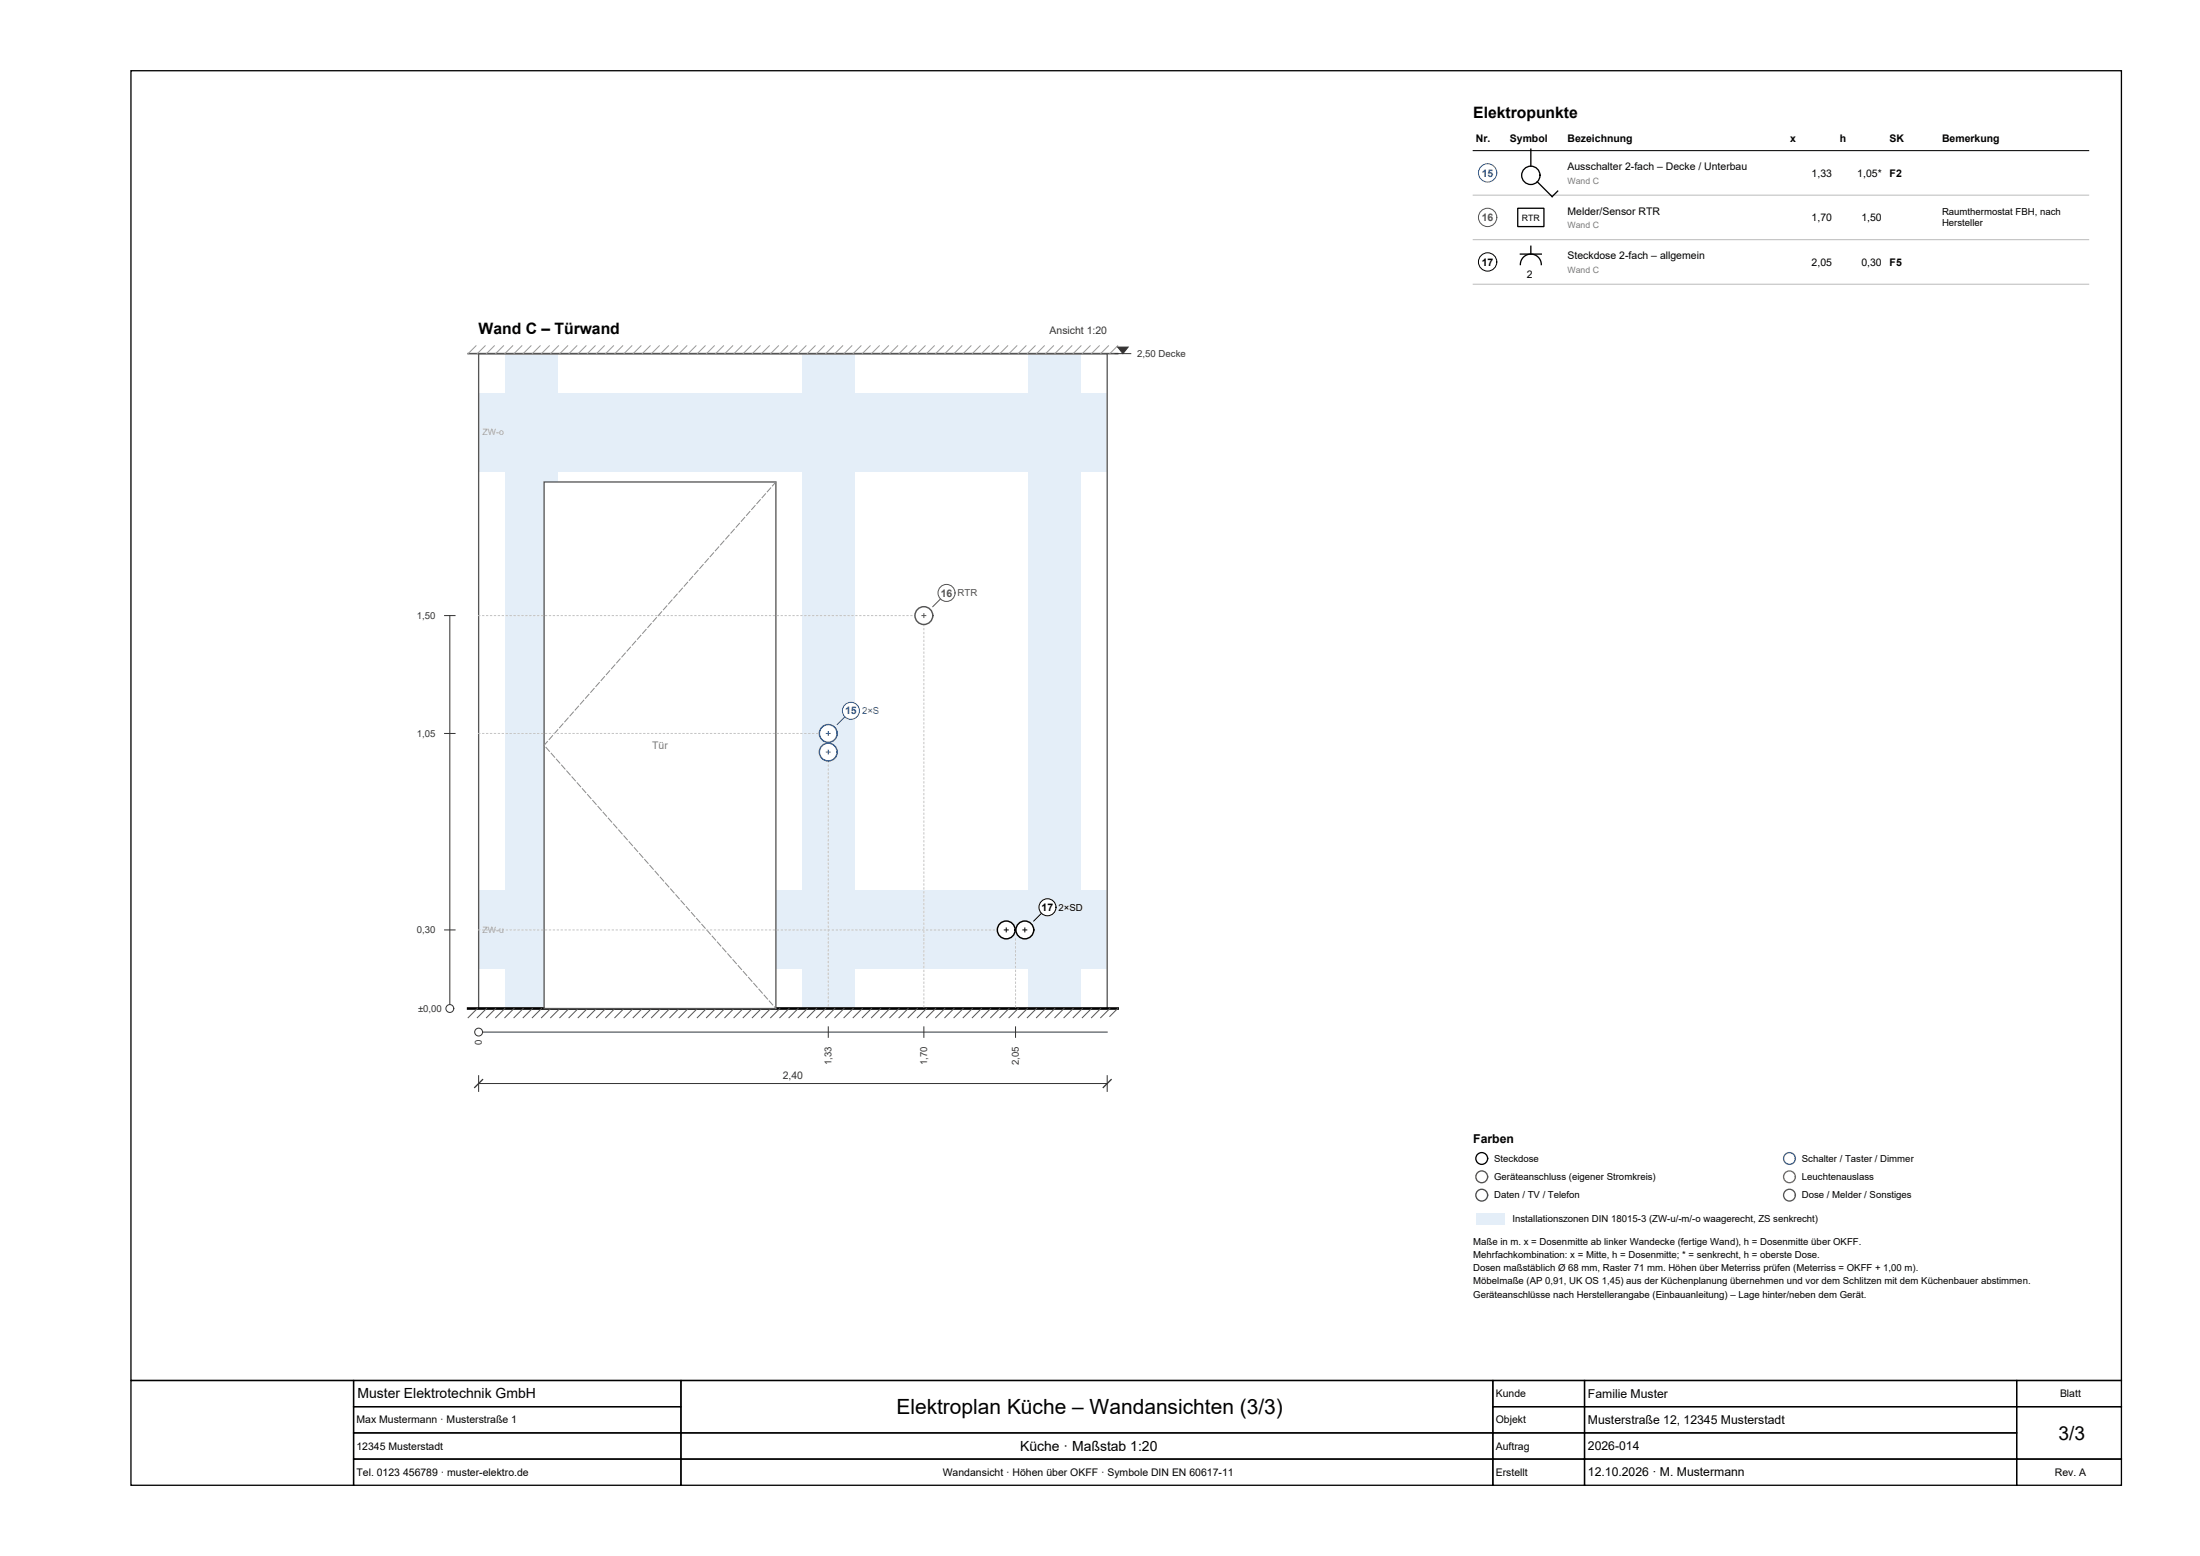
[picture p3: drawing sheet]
<svg xmlns="http://www.w3.org/2000/svg" width="420mm" height="297mm" viewBox="0 0 420 297" stroke-linecap="round" stroke-linejoin="round" font-family="sans-serif">
<g fill="#e4eef8">
<path d="M91.4 170h120v15h-120z" fill-rule="evenodd"/>
<path d="M91.4 75h120v15h-120z" fill-rule="evenodd"/>
<path d="M96.4 67.5h10v125h-10z" fill-rule="evenodd"/>
<path d="M196.4 67.5h10v125h-10z" fill-rule="evenodd"/>
<path d="M153.1 67.5h10v125h-10z" fill-rule="evenodd"/>
</g>
<path d="M91.4 67.5h120v125h-120z" fill="none" stroke="#555" stroke-width=".25"/>
<path d="M89.4 192.5h124" fill="none" stroke="#000" stroke-width=".5"/>
<g fill="none" stroke="#555" stroke-width=".19">
<path d="M91.1 192.5l-1.7 1.7M92.9 192.5l-1.8 1.7M94.6 192.5l-1.7 1.7M96.4 192.5l-1.8 1.7M98.1 192.5l-1.7 1.7M99.9 192.5l-1.8 1.7M101.6 192.5l-1.7 1.7M103.4 192.5l-1.8 1.7M105.1 192.5l-1.7 1.7M106.9 192.5l-1.8 1.7M108.6 192.5l-1.7 1.7M110.4 192.5l-1.8 1.7"/>
<path d="M112.1 192.5l-1.7 1.7M113.9 192.5l-1.8 1.7M115.6 192.5l-1.7 1.7M117.4 192.5l-1.8 1.7M119.1 192.5l-1.7 1.7M120.9 192.5l-1.8 1.7M122.6 192.5l-1.7 1.7M124.4 192.5l-1.8 1.7M126.1 192.5l-1.7 1.7M127.9 192.5l-1.8 1.7M129.6 192.5l-1.7 1.7M131.4 192.5l-1.8 1.7"/>
<path d="M133.1 192.5l-1.7 1.7M134.9 192.5l-1.8 1.7M136.6 192.5l-1.7 1.7M138.4 192.5l-1.8 1.7M140.1 192.5l-1.7 1.7M141.9 192.5l-1.8 1.7M143.6 192.5l-1.7 1.7M145.4 192.5l-1.8 1.7M147.1 192.5l-1.7 1.7M148.9 192.5l-1.8 1.7M150.6 192.5l-1.7 1.7M152.4 192.5l-1.8 1.7"/>
<path d="M154.1 192.5l-1.7 1.7M155.9 192.5l-1.8 1.7M157.6 192.5l-1.7 1.7M159.4 192.5l-1.8 1.7M161.1 192.5l-1.7 1.7M162.9 192.5l-1.8 1.7M164.6 192.5l-1.7 1.7M166.4 192.5l-1.8 1.7M168.1 192.5l-1.7 1.7M169.9 192.5l-1.8 1.7M171.6 192.5l-1.7 1.7M173.4 192.5l-1.8 1.7"/>
<path d="M175.1 192.5l-1.7 1.7M176.9 192.5l-1.8 1.7M178.6 192.5l-1.7 1.7M180.4 192.5l-1.8 1.7M182.1 192.5l-1.7 1.7M183.9 192.5l-1.8 1.7M185.6 192.5l-1.7 1.7M187.4 192.5l-1.8 1.7M189.1 192.5l-1.7 1.7M190.9 192.5l-1.8 1.7M192.6 192.5l-1.7 1.7M194.4 192.5l-1.8 1.7"/>
<path d="M196.1 192.5l-1.7 1.7M197.9 192.5l-1.8 1.7M199.6 192.5l-1.7 1.7M201.4 192.5l-1.8 1.7M203.1 192.5l-1.7 1.7M204.9 192.5l-1.8 1.7M206.6 192.5l-1.7 1.7M208.4 192.5l-1.8 1.7M210.1 192.5l-1.7 1.7M211.9 192.5l-1.8 1.7M213.4 192.5l-1.5 1.5"/>
</g>
<path d="M89.4 67.5h124" fill="none" stroke="#555" stroke-width=".3"/>
<g fill="none" stroke="#9a9a9a" stroke-width=".19">
<path d="M90.9 66l-1.5 1.5M92.6 66l-1.5 1.5M94.4 66l-1.5 1.5M96.1 66l-1.5 1.5M97.9 66l-1.5 1.5M99.6 66l-1.5 1.5M101.4 66l-1.5 1.5M103.1 66l-1.5 1.5M104.9 66l-1.5 1.5M106.6 66l-1.5 1.5M108.4 66l-1.5 1.5M110.1 66l-1.5 1.5"/>
<path d="M111.9 66l-1.5 1.5M113.6 66l-1.5 1.5M115.4 66l-1.5 1.5M117.1 66l-1.5 1.5M118.9 66l-1.5 1.5M120.6 66l-1.5 1.5M122.4 66l-1.5 1.5M124.1 66l-1.5 1.5M125.9 66l-1.5 1.5M127.6 66l-1.5 1.5M129.4 66l-1.5 1.5M131.1 66l-1.5 1.5"/>
<path d="M132.9 66l-1.5 1.5M134.6 66l-1.5 1.5M136.4 66l-1.5 1.5M138.1 66l-1.5 1.5M139.9 66l-1.5 1.5M141.6 66l-1.5 1.5M143.4 66l-1.5 1.5M145.1 66l-1.5 1.5M146.9 66l-1.5 1.5M148.6 66l-1.5 1.5M150.4 66l-1.5 1.5M152.1 66l-1.5 1.5"/>
<path d="M153.9 66l-1.5 1.5M155.6 66l-1.5 1.5M157.4 66l-1.5 1.5M159.1 66l-1.5 1.5M160.9 66l-1.5 1.5M162.6 66l-1.5 1.5M164.4 66l-1.5 1.5M166.1 66l-1.5 1.5M167.9 66l-1.5 1.5M169.6 66l-1.5 1.5M171.4 66l-1.5 1.5M173.1 66l-1.5 1.5"/>
<path d="M174.9 66l-1.5 1.5M176.6 66l-1.5 1.5M178.4 66l-1.5 1.5M180.1 66l-1.5 1.5M181.9 66l-1.5 1.5M183.6 66l-1.5 1.5M185.4 66l-1.5 1.5M187.1 66l-1.5 1.5M188.9 66l-1.5 1.5M190.6 66l-1.5 1.5M192.4 66l-1.5 1.5M194.1 66l-1.5 1.5"/>
<path d="M195.9 66l-1.5 1.5M197.6 66l-1.5 1.5M199.4 66l-1.5 1.5M201.1 66l-1.5 1.5M202.9 66l-1.5 1.5M204.6 66l-1.5 1.5M206.4 66l-1.5 1.5M208.1 66l-1.5 1.5M209.9 66l-1.5 1.5M211.6 66l-1.5 1.5M213.4 66l-1.5 1.5"/>
</g>
<path d="M103.9 92h44.2v100.5h-44.2z" fill-rule="evenodd" fill="#fff" stroke="#555" stroke-width=".25"/>
<path d="M148.1 92l-44.2 50.2 44.2 50.3" fill="none" stroke="#8a8a8a" stroke-width=".19" stroke-dasharray="1 .5"/>
<path d="M91.4 140h65M158.1 145.2v47.3" fill="none" stroke="#c4c4c4" stroke-width=".19" stroke-dasharray=".2 .5"/>
<circle cx="158.1" cy="140" r="1.7" fill="#fff" stroke="#1f5fbf" stroke-width=".27"/>
<path d="M157.7 140h.8M158.1 139.6v.8" fill="none" stroke="#1f5fbf" stroke-width=".19"/>
<circle cx="158.1" cy="143.5" r="1.7" fill="#fff" stroke="#1f5fbf" stroke-width=".27"/>
<path d="M161.3 136.8l-1.5 1.5M157.7 143.5h.8M158.1 143.2v.7" fill="none" stroke="#1f5fbf" stroke-width=".19"/>
<circle cx="162.4" cy="135.7" r="1.63" fill="#fff" stroke="#1f5fbf" stroke-width=".19"/>
<path d="M91.4 117.5h83.3M176.4 119.2v73.3" fill="none" stroke="#c4c4c4" stroke-width=".19" stroke-dasharray=".2 .5"/>
<circle cx="176.4" cy="117.5" r="1.7" fill="#fff" stroke="#555" stroke-width=".27"/>
<path d="M176 117.5h.7M176.4 117.1v.8M179.6 114.3l-1.5 1.5" fill="none" stroke="#555" stroke-width=".19"/>
<circle cx="180.7" cy="113.2" r="1.63" fill="#fff" stroke="#555" stroke-width=".19"/>
<path d="M91.4 177.5h99M193.9 179.2v13.3" fill="none" stroke="#c4c4c4" stroke-width=".19" stroke-dasharray=".2 .5"/>
<circle cx="192.1" cy="177.5" r="1.7" fill="#fff" stroke="#000" stroke-width=".27"/>
<path d="M191.7 177.5h.8M192.1 177.1v.8" fill="none" stroke="#000" stroke-width=".19"/>
<circle cx="195.6" cy="177.5" r="1.7" fill="#fff" stroke="#000" stroke-width=".27"/>
<path d="M195.3 177.5h.7M195.6 177.1v.8M198.8 174.3l-1.5 1.5" fill="none" stroke="#000" stroke-width=".19"/>
<circle cx="200" cy="173.2" r="1.63" fill="#fff" stroke="#000" stroke-width=".19"/>
<path d="M85.9 117.5v75" fill="none" stroke="#333" stroke-width=".19"/>
<circle cx="85.9" cy="192.5" r=".75" fill="#fff" stroke="#333" stroke-width=".19"/>
<path d="M84.9 117.5h2M84.9 140h2M84.9 177.5h2M91.4 197h120" fill="none" stroke="#333" stroke-width=".19"/>
<circle cx="91.4" cy="197" r=".75" fill="#fff" stroke="#333" stroke-width=".19"/>
<path d="M212.9 67.5h3M158.1 196v2M176.4 196v2M193.9 196v2M91.4 206.8h120M91.4 205.3v3M211.4 205.3v3" fill="none" stroke="#333" stroke-width=".19"/>
<path d="M92.1 206.1l-1.5 1.5M212.1 206.1l-1.5 1.5" fill="none" stroke="#333" stroke-width=".25"/>
<path d="M213.4 66.2h2l-1 1.3z" fill="#333" stroke="#333" stroke-width=".19"/>
<path d="M281.2 28.8h117.5" fill="none" stroke="#000" stroke-width=".2"/>
<circle cx="284" cy="33" r="1.75" fill="none" stroke="#1f5fbf" stroke-width=".19"/>
<path d="M281.2 37.3h117.5M281.2 45.8h117.5M281.2 54.3h117.5" fill="none" stroke="#bbb" stroke-width=".19"/>
<circle cx="284" cy="41.5" r="1.75" fill="none" stroke="#555" stroke-width=".19"/>
<circle cx="284" cy="50" r="1.75" fill="none" stroke="#000" stroke-width=".19"/>
<circle cx="282.9" cy="221.1" r="1.13" fill="#fff" stroke="#000" stroke-width=".25"/>
<circle cx="341.6" cy="221.1" r="1.13" fill="#fff" stroke="#1f5fbf" stroke-width=".25"/>
<circle cx="282.9" cy="224.6" r="1.13" fill="#fff" stroke="#b22222" stroke-width=".25"/>
<circle cx="341.6" cy="224.6" r="1.13" fill="#fff" stroke="#c87800" stroke-width=".25"/>
<circle cx="282.9" cy="228.1" r="1.13" fill="#fff" stroke="#2e7d32" stroke-width=".25"/>
<circle cx="341.6" cy="228.1" r="1.13" fill="#fff" stroke="#555" stroke-width=".25"/>
<path d="M281.7 231.5h5.5v2.2h-5.5z" fill-rule="evenodd" fill="#e4eef8"/>
<g fill="none" stroke="#000" stroke-width=".25">
<path d="M25 13.5h380v250h-380zM289.7 39.8h5v3.5h-5zM292.2 28.5v3.2M293.5 34.7l2.8 2.8 1.1-1M290.2 50.5a2 2 0 0 1 2-2 2 2 0 0 1 2 2M290.2 48.5h4M292.2 47v1.5M25 263.5h42.5v20h-42.5zM67.5 263.5h62.5v5h-62.5zM67.5 268.5h62.5v5h-62.5zM67.5 273.5h62.5v5h-62.5zM67.5 278.5h62.5v5h-62.5z"/>
<path d="M130 263.5h155v10h-155zM130 273.5h155v5h-155zM130 278.5h155v5h-155zM285 263.5h17.5v5h-17.5zM285 268.5h17.5v5h-17.5zM285 273.5h17.5v5h-17.5zM285 278.5h17.5v5h-17.5zM302.5 263.5h82.5v5h-82.5zM302.5 268.5h82.5v5h-82.5zM302.5 273.5h82.5v5h-82.5zM302.5 278.5h82.5v5h-82.5zM385 263.5h20v5h-20z"/>
<path d="M385 268.5h20v10h-20zM385 278.5h20v5h-20z"/>
<circle cx="292.2" cy="33.5" r="1.75"/>
</g>
<text font-size="4" x="171.1" y="269.9">Elektroplan Küche – Wandansichten (3/3)</text>
<text font-size="3.7" x="393" y="274.8">3/3</text>
<g font-size="3">
<text x="281.2" y="22.5">Elektropunkte</text>
<text x="91.4" y="63.7">Wand C – Türwand</text>
</g>
<g font-size="2.7">
<text x="68.2" y="266.9">Muster Elektrotechnik GmbH</text>
<text x="194.8" y="276.9">Küche · Maßstab 1:20</text>
</g>
<g font-size="2.3">
<text x="281.2" y="218.1">Farben</text>
<text x="303.1" y="266.8">Familie Muster</text>
<text x="303.1" y="271.8">Musterstraße 12, 12345 Musterstadt</text>
<text x="303.1" y="276.8">2026-014</text>
<text x="303.1" y="281.8">12.10.2026 · M. Mustermann</text>
</g>
<g font-size="2">
<text x="281.7" y="27.1">Nr.</text>
<text x="288.2" y="27.1">Symbol</text>
<text x="299.2" y="27.1">Bezeichnung</text>
<text x="341.7" y="27.1">x</text>
<text x="351.2" y="27.1">h</text>
<text x="360.7" y="27.1">SK</text>
<text x="370.7" y="27.1">Bemerkung</text>
<text x="299.2" y="32.4">Ausschalter 2-fach – Decke / Unterbau</text>
<text x="345.9" y="33.7">1,33</text>
<text x="354.6" y="33.7">1,05*</text>
<text x="360.7" y="33.7">F2</text>
<text x="299.2" y="40.9">Melder/Sensor RTR</text>
<text x="345.9" y="42.2">1,70</text>
<text x="355.4" y="42.2">1,50</text>
<text x="282.9" y="50.7">17</text>
<text x="291.5" y="53">2</text>
<text x="299.2" y="49.4">Steckdose 2-fach – allgemein</text>
<text x="345.9" y="50.7">2,05</text>
<text x="355.4" y="50.7">0,30</text>
<text x="360.7" y="50.7">F5</text>
<text x="198.9" y="173.9">17</text>
<text x="285.6" y="266.7">Kunde</text>
<text x="393.3" y="266.7">Blatt</text>
<text x="68.1" y="271.7">Max Mustermann · Musterstraße 1</text>
<text x="285.6" y="271.7">Objekt</text>
<text x="68.1" y="276.7">12345 Musterstadt</text>
<text x="68.1" y="281.7">Tel. 0123 456789 · muster-elektro.de</text>
<text x="180" y="281.7">Wandansicht · Höhen über OKFF · Symbole DIN EN 60617-11</text>
<text x="285.6" y="276.7">Auftrag</text>
<text x="285.6" y="281.7">Erstellt</text>
<text x="392.3" y="281.7">Rev. A</text>
</g>
<g font-size="2" fill="#1f5fbf">
<text x="282.9" y="33.7">15</text>
<text x="161.3" y="136.4">15</text>
</g>
<g font-size="2" fill="#555">
<text x="282.9" y="42.2">16</text>
<text x="179.6" y="113.9">16 RTR</text>
</g>
<g font-size="2" fill="#333">
<text x="200.4" y="63.8">Ansicht 1:20</text>
<text x="149.4" y="205.9">2,40</text>
</g>
<text font-size="2" fill="#7a7a7a" x="124.5" y="142.9">Tür</text>
<g font-size="1.8">
<text x="370.7" y="41.1">Raumthermostat FBH, nach</text>
<text x="370.7" y="43.2">Hersteller</text>
<text x="202.1" y="173.8">2×SD</text>
<text x="285.2" y="221.8">Steckdose</text>
<text x="344" y="221.8">Schalter / Taster / Dimmer</text>
<text x="285.2" y="225.3">Geräteanschluss (eigener Stromkreis)</text>
<text x="344" y="225.3">Leuchtenauslass</text>
<text x="285.2" y="228.8">Daten / TV / Telefon</text>
<text x="288.7" y="233.3">Installationszonen DIN 18015-3 (ZW-u/-m/-o waagerecht, ZS senkrecht)</text>
<text x="344" y="228.8">Dose / Melder / Sonstiges</text>
<text x="281.2" y="237.7">Maße in m. x = Dosenmitte ab linker Wandecke (fertige Wand), h = Dosenmitte über OKFF.</text>
<text x="281.2" y="240.2">Mehrfachkombination: x = Mitte, h = Dosenmitte; * = senkrecht, h = oberste Dose.</text>
<text x="281.2" y="242.7">Dosen maßstäblich Ø 68 mm, Raster 71 mm. Höhen über Meterriss prüfen (Meterriss = OKFF + 1,00 m).</text>
<text x="281.2" y="245.2">Möbelmaße (AP 0,91, UK OS 1,45) aus der Küchenplanung übernehmen und vor dem Schlitzen mit dem Küchenbauer abstimmen.</text>
<text x="281.2" y="247.7">Geräteanschlüsse nach Herstellerangabe (Einbauanleitung) – Lage hinter/neben dem Gerät.</text>
</g>
<g font-size="1.8" fill="#333">
<text x="217.1" y="68.1">2,50 Decke</text>
<text x="79.6" y="118.1">1,50</text>
<text x="79.6" y="140.6">1,05</text>
<text x="79.6" y="178.1">0,30</text>
<text x="79.8" y="193.1">±0,00</text>
<text x="92" y="199.5" transform="rotate(-90 92 199.5)">0</text>
<text x="158.8" y="203.3" transform="rotate(-90 158.8 203.3)">1,33</text>
<text x="177" y="203.3" transform="rotate(-90 177 203.3)">1,70</text>
<text x="194.5" y="203.3" transform="rotate(-90 194.5 203.3)">2,05</text>
</g>
<text font-size="1.8" fill="#1f5fbf" x="164.6" y="136.3">2×S</text>
<g font-size="1.7" fill="#7a7a7a">
<text x="299.2" y="35.1">Wand C</text>
<text x="299.2" y="43.6">Wand C</text>
<text x="299.2" y="52.1">Wand C</text>
</g>
<text font-size="1.7" x="290.5" y="42.1">RTR</text>
<g font-size="1.7" fill="#7ea2c8">
<text x="92.1" y="83.1">ZW-o</text>
<text x="92.1" y="178.1">ZW-u</text>
</g>
</svg>
